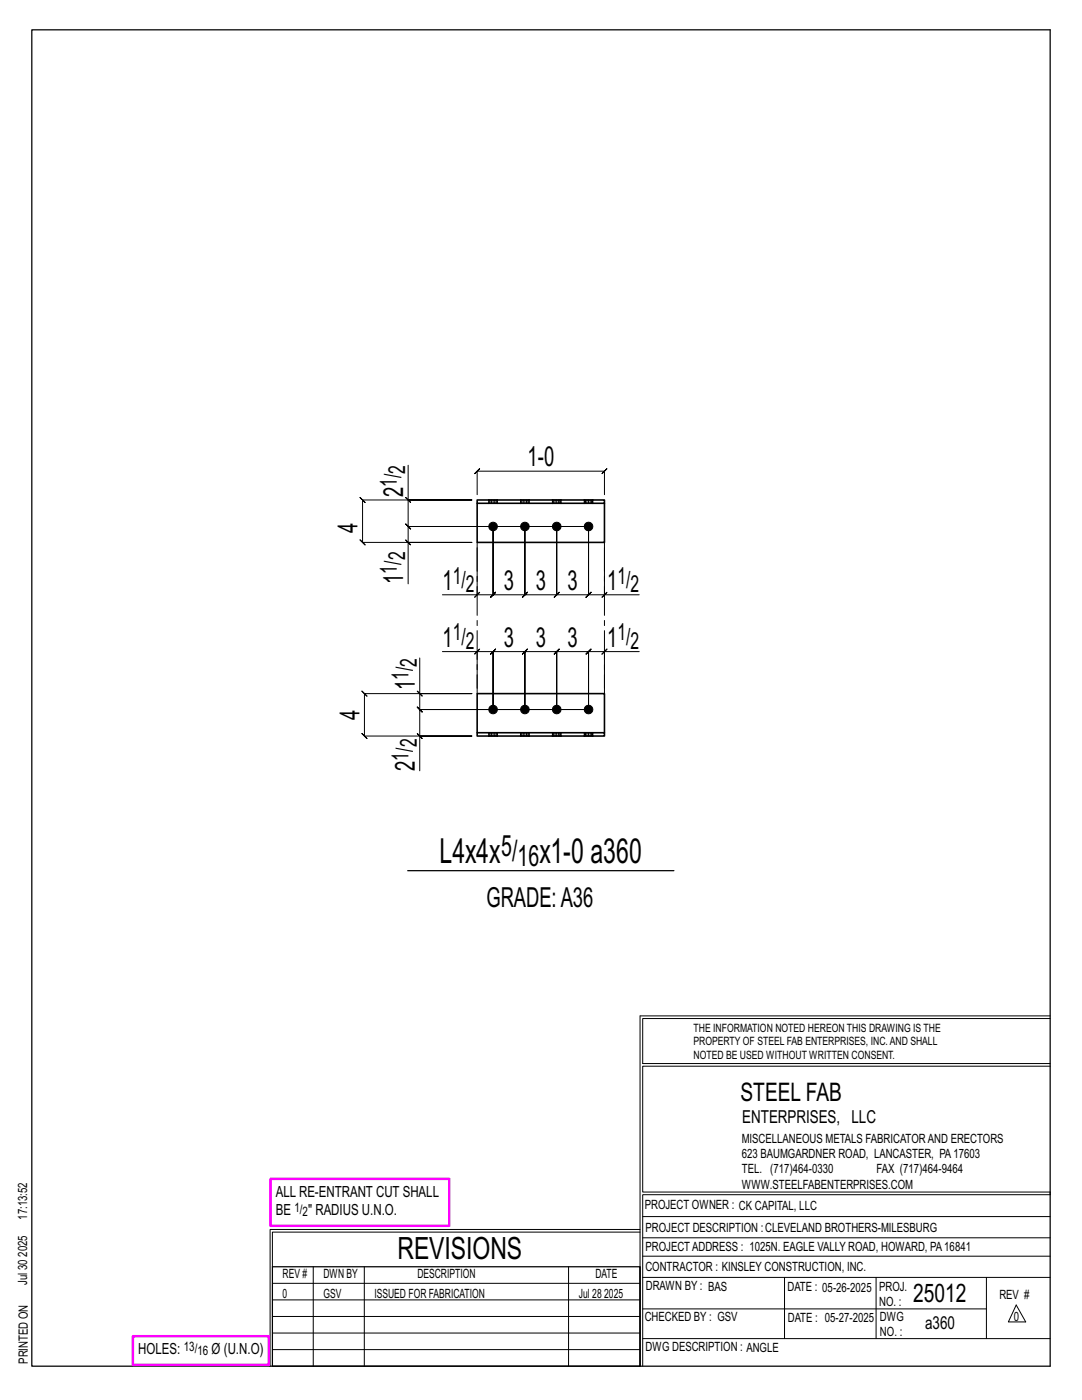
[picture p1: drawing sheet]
<svg xmlns="http://www.w3.org/2000/svg" width="216mm" height="279mm" viewBox="0 0 216 279" stroke-linecap="round" stroke-linejoin="round" font-family="sans-serif">
<g fill="none" stroke="#000" stroke-width=".2">
<path d="M80.9 99.3l1 1zM81.4 92.8v7h12.8h-21.9l-.5-.5 1 1-.5-.5v8.4l-.5-.5 1 1-.5-.5h21.9h-12.8v8.3M81.4 99.8v5.3l-.5-.5 1 1-.5-.5h36M95.2 98.7v-4.7l-.5 .5 1-1-.5 .5h25.4l-.5 .5 1-1-.5 .5v4.7M80.9 107.7l1 1zM94.7 119.2l1-1zM95.2 109.3v9.4h-6.9M117.4 105.1h-36l-.5-.5 1 1-.5-.5v3.1M117.4 105.1v13.6l.5-.5-1 1 .5-.5h-6.3l.5-.5-1 1 .5-.5v-13.6v13.6l.5-.5-1 1 .5-.5h-6.4l.5-.5-1 1 .5-.5v-13.6v13.6l.5-.5-1 1 .5-.5h-6.3l.5-.5-1 1 .5-.5v-13.6v13.6l.5-.5-1 1 .5-.5h-3.2M117.4 105.1v13.6l-.5 .5 1-1-.5 .5h3.2M120.1 119.2l1-1zM120.6 109.3v9.4h6.9"/>
<path d="M83.3 137.9l1 1zM83.8 131.3v7.1h10.4h-21.5l-.5-.5 1 1-.5-.5v8.5l-.5-.5 1 1-.5-.5h21.5h-10.4v6.9M83.8 138.4v3.2l-.5-.5 1 1-.5-.5h33.6M88.3 130h6.9v7.4M94.7 130.5l1-1zM95.2 130h3.2l-.5 .5 1-1-.5 .5v11.6v-11.6l-.5 .5 1-1-.5 .5h6.3l-.5 .5 1-1-.5 .5v11.6v-11.6l-.5 .5 1-1-.5 .5h6.4l-.5 .5 1-1-.5 .5v11.6v-11.6l-.5 .5 1-1-.5 .5h6.3l-.5 .5 1-1-.5 .5v11.6M120.1 130.5l1-1zM120.6 130h-3.2l.5-.5-1 1 .5-.5v11.6M127.5 130h-6.9v7.4M83.3 146.4l1 1zM117.4 141.6h-33.6l-.5-.5 1 1-.5-.5v5.3M127.7 202.7v70"/>
<path d="M127.7 202.7h81.8M209.5 203.3h-81.3v9h81.3M209.5 212.8h-81.3v25.1h81.3v.5h-81.3v34.3M54.4 259.4h73.3M54.4 256.1h73.3M62.5 252.8v19.9M72.7 252.8v19.9M113.4 252.8v19.9M127.7 245.4h-73.8v27.3M127.7 245.9h-73.3v6.9M128.2 242.8h81.3M128.2 254.9h81.3"/>
<path d="M128.2 250.7h81.3M128.2 247h81.3M156.5 254.9v12.2M174.8 254.9v12.2M196.8 254.9v12.2M54.4 269.3h73.3M54.4 266h73.3M54.4 262.7h73.3M128.2 261.2h68.6M128.2 267.1h81.3M202.8 260.4l1.9 3.4h-3.5z"/>
</g>
<path d="M6.3 6h203.2v266.7h-203.2zM81.4 173.8h53.1M54.4 252.8h73.3v19.9h-73.3z" fill="none" stroke="#000" stroke-width=".25"/>
<path d="M54 235.3h35.6v9.3h-35.6zM26.5 266.7h27.1v5.7h-27.1z" fill="none" stroke="#f0f" stroke-width=".5"/>
<g fill="#000" stroke="#000" stroke-width=".2">
<circle cx="98.4" cy="105.1" r=".86"/>
<circle cx="104.7" cy="105.1" r=".86"/>
<circle cx="111.1" cy="105.1" r=".86"/>
<circle cx="117.4" cy="105.1" r=".86"/>
<circle cx="98.4" cy="141.6" r=".86"/>
<circle cx="104.7" cy="141.6" r=".86"/>
<circle cx="111.1" cy="141.6" r=".86"/>
<circle cx="117.4" cy="141.6" r=".86"/>
</g>
<g fill="none" stroke="#000" stroke-width=".32">
<path d="M95.2 99.8h25.4v.6h-25.4zM97.5 99.8h.1M99.2 99.8h.1M103.9 99.8h.1M105.6 99.8h.1M110.2 99.8h.1M111.9 99.8h.1M116.6 99.8h.1M118.3 99.8h.1M95.2 100.4v7.8h25.4v-7.8M97.5 100.4v.1M99.2 100.4v.1"/>
<path d="M103.9 100.4v.1M105.6 100.4v.1M110.2 100.4v.1M111.9 100.4v.1M116.6 100.4v.1M118.3 100.4v.1M95.2 146.2h25.4v.7h-25.4zM95.2 146.2v-7.8h25.4v7.8M97.5 146.2h.1M97.5 146.9h.1M99.2 146.2h.1M99.2 146.9h.1"/>
<path d="M103.9 146.2h.1M103.9 146.9h.1M105.6 146.2h.1M105.6 146.9h.1M110.2 146.2h.1M110.2 146.9h.1M111.9 146.2h.1M111.9 146.9h.1M116.6 146.2h.1M116.6 146.9h.1M118.3 146.2h.1M118.3 146.9h.1"/>
</g>
<g fill="none" stroke="#000" stroke-width=".2" stroke-dasharray="2 1.4">
<path d="M97.5 99.8v.6M97.5 99.8h.1M97.8 99.8h-.2l-.1 .7M98.1 99.8h-.3v.7h-.2M98.4 99.8h.3v.7h-.3zM98.4 99.8h-.3v.7h-.3M98.7 99.8h.3v.7h-.3M99 99.8h.2v.7h-.2M99.2 99.8h.1M103.9 99.8v.6M103.9 99.8h.1M104.1 99.8h-.2v.7"/>
<path d="M104.4 99.8h-.3v.7h-.2M104.7 99.8h.4v.7h-.4zM104.7 99.8h-.3v.7h-.3M105.1 99.8h.2v.7h-.2M105.3 99.8h.2v.7h-.2M105.5 99.8h.1M110.2 99.8v.6M110.2 99.8h.1M110.5 99.8h-.2l-.1 .7M110.8 99.8h-.3v.7h-.2M111.1 99.8h.3v.7h-.3zM111.1 99.8h-.3v.7h-.3"/>
<path d="M111.4 99.8h.3v.7h-.3M111.7 99.8h.2v.7h-.2M111.9 99.8h.1M116.6 99.8v.6M116.6 99.8h.1M116.8 99.8h-.2v.7M117.1 99.8h-.3v.7h-.2M117.4 99.8h.4v.7h-.4zM117.4 99.8h-.3v.7h-.3M117.8 99.8h.2v.7h-.2M118 99.8h.2v.7h-.2M118.2 99.8h.1"/>
<path d="M98.4 100.5h-.3M99.2 100.5h.1M99.2 100.4v-.6M104.7 100.5h-.3M105.6 100.5h-.1M105.6 100.4v-.6M111.1 100.5h-.3M111.9 100.5h.1M111.9 100.4v-.6M117.4 100.5h-.3M118.3 100.5h-.1M118.3 100.4v-.6"/>
<path d="M97.5 146.2h.1M97.5 146.2v.7M97.6 146.9h-.1M97.8 146.9h-.2v-.7h.2M98.1 146.2h.3v.7h-.3zM98.1 146.9h-.3v-.7h.3M98.4 146.9h.3v-.7h.3M98.4 146.2h.3M98.7 146.9h.3v-.7h.2M99 146.9h.2v-.7M99.2 146.9v-.7M99.2 146.9h.1"/>
<path d="M103.9 146.2h.1M103.9 146.2v.7M103.9 146.9h.1M104.1 146.9h-.2v-.7h.2M104.4 146.2h.3v.7h-.3zM104.4 146.9h-.3v-.7h.3M104.7 146.9h.4v-.7h.2M104.7 146.2h.4M105.1 146.9h.2v-.7h.2M105.3 146.9h.2l.1-.7M105.6 146.9v-.7M105.6 146.9h-.1"/>
<path d="M110.2 146.2h.1M110.2 146.2v.7M110.3 146.9h-.1M110.5 146.9h-.2v-.7h.2M110.8 146.2h.3v.7h-.3zM110.8 146.9h-.3v-.7h.3M111.1 146.9h.3v-.7h.3M111.1 146.2h.3M111.4 146.9h.3v-.7h.2M111.7 146.9h.2v-.7M111.9 146.9v-.7M111.9 146.9h.1"/>
<path d="M116.6 146.2h.1M116.6 146.2v.7M116.6 146.9h.1M116.8 146.9h-.2v-.7h.2M117.1 146.2h.3v.7h-.3zM117.1 146.9h-.3v-.7h.3M117.4 146.9h.4v-.7h.2M117.4 146.2h.4M117.8 146.9h.2v-.7h.2M118 146.9h.2l.1-.7M118.3 146.9v-.7M118.3 146.9h-.1"/>
</g>
<path d="M95.2 108.2v30.2M120.6 108.2v30.2" fill="none" stroke="#000" stroke-width=".2" stroke-dasharray="5.8 1 1 1"/>
<g font-size="6.9">
<text x="87.7" y="172.3">L4x4x</text>
<text x="107.6" y="172.3">x1-0 a360</text>
</g>
<text font-size="6.1" x="79.3" y="251.3">REVISIONS</text>
<g font-size="5.9">
<text x="100" y="170.8">5/</text>
<text x="103.3" y="172.8">16</text>
</g>
<g font-size="5.5">
<text x="105.2" y="93">1-0</text>
<text x="80.4" y="99.3" transform="rotate(-90 80.4 99.3)">2</text>
<text x="71.4" y="106.5" transform="rotate(-90 71.4 106.5)">4</text>
<text x="80.4" y="116.5" transform="rotate(-90 80.4 116.5)">1</text>
<text x="88.3" y="117.7">1</text>
<text x="100.5" y="117.7">3</text>
<text x="106.9" y="117.7">3</text>
<text x="113.2" y="117.7">3</text>
<text x="121.1" y="117.7">1</text>
<text x="88.3" y="129.1">1</text>
<text x="100.5" y="129.1">3</text>
<text x="106.9" y="129.1">3</text>
<text x="113.2" y="129.1">3</text>
<text x="121.1" y="129.1">1</text>
<text x="82.8" y="137.7" transform="rotate(-90 82.8 137.7)">1</text>
<text x="71.7" y="143.7" transform="rotate(-90 71.7 143.7)">4</text>
<text x="82.8" y="153.8" transform="rotate(-90 82.8 153.8)">2</text>
<text x="97.1" y="181">GRADE:A36</text>
</g>
<g font-size="5.1">
<text x="147.8" y="219.8">STEEL FAB</text>
<text x="182.2" y="259.9">25012</text>
</g>
<g font-size="4.7">
<text x="80.9" y="94.6" transform="rotate(-90 80.9 94.6)">2</text>
<text x="79.2" y="97.2" transform="rotate(-90 79.2 97.2)">1/</text>
<text x="80.9" y="111.9" transform="rotate(-90 80.9 111.9)">2</text>
<text x="79.2" y="114.5" transform="rotate(-90 79.2 114.5)">1/</text>
<text x="90.3" y="116.5">1/</text>
<text x="92.9" y="118.1">2</text>
<text x="123.2" y="116.5">1/</text>
<text x="125.8" y="118.1">2</text>
<text x="90.3" y="127.8">1/</text>
<text x="92.9" y="129.5">2</text>
<text x="123.2" y="127.8">1/</text>
<text x="125.8" y="129.5">2</text>
<text x="81.5" y="135.7" transform="rotate(-90 81.5 135.7)">1/</text>
<text x="83.2" y="133.1" transform="rotate(-90 83.2 133.1)">2</text>
<text x="83.2" y="149.2" transform="rotate(-90 83.2 149.2)">2</text>
<text x="81.5" y="151.8" transform="rotate(-90 81.5 151.8)">1/</text>
</g>
<g font-size="3.6">
<text x="148.1" y="224.1">ENTERPRISES, LLC</text>
<text x="184.6" y="265.2">a360</text>
</g>
<g font-size="3.1">
<text x="55" y="238.9">ALL RE-ENTRANT CUT SHALL</text>
<text x="55" y="242.5">BE</text>
<text x="61.5" y="242.5">&quot; RADIUS U.N.O.</text>
<text x="27.6" y="270.2">HOLES:</text>
<text x="42.2" y="270.2">Ø (U.N.O)</text>
</g>
<g font-size="2.6">
<text x="58.8" y="241.8">1/</text>
<text x="60.4" y="242.7">2</text>
<text x="36.7" y="269.6">13/</text>
<text x="39.4" y="270.5">16</text>
</g>
<g font-size="2.5">
<text x="148" y="231.2">623 BAUMGARDNER ROAD, LANCASTER, PA17603</text>
<text x="148" y="228.1">MISCELLANEOUS METALS FABRICATORAND ERECTORS</text>
<text x="148" y="237.2">WWW.STEELFABENTERPRISES.COM</text>
<text x="148" y="234.2">TEL. (717)464-0330</text>
<text x="174.9" y="234.2">FAX (717)464-9464</text>
<text x="5.4" y="243.4" transform="rotate(-90 5.4 243.4)">17:13:52</text>
<text x="128.7" y="241.3">PROJECT OWNER : CK CAPITAL, LLC</text>
<text x="128.8" y="246">PROJECT DESCRIPTION :CLEVELAND BROTHERS-MILESBURG</text>
<text x="5.4" y="250.8" transform="rotate(-90 5.4 250.8)">2025</text>
<text x="128.8" y="249.7">PROJECTADDRESS : 1025N. EAGLE VALLY ROAD, HOWARD, PA16841</text>
<text x="5.4" y="256.5" transform="rotate(-90 5.4 256.5)">Jul 30</text>
<text x="56.4" y="255">REV #</text>
<text x="64.5" y="255">DWN BY</text>
<text x="83.3" y="255">DESCRIPTION</text>
<text x="118.8" y="255">DATE</text>
<text x="128.8" y="253.7">CONTRACTOR : KINSLEY CONSTRUCTION, INC.</text>
<text x="128.9" y="257.5">DRAWN BY : BAS</text>
<text x="157.1" y="257.6">DATE : 05-26-2025</text>
<text x="175.4" y="257.7">PROJ.</text>
<text x="56.4" y="259">0</text>
<text x="64.5" y="259">GSV</text>
<text x="74.7" y="259">ISSUED FOR FABRICATION</text>
<text x="115.5" y="259">Jul 28</text>
<text x="120.6" y="259">2025</text>
<text x="128.6" y="263.7">CHECKED BY : GSV</text>
<text x="157.2" y="263.7">DATE : 05-27-2025</text>
<text x="175.4" y="260.7">NO. :</text>
<text x="175.6" y="263.7">DWG</text>
<text x="199.4" y="259.2">REV #</text>
<text x="202.3" y="263.7">0</text>
<text x="128.8" y="269.7">DWG DESCRIPTION : ANGLE</text>
<text x="175.6" y="266.7">NO. :</text>
<text x="5.5" y="272.2" transform="rotate(-90 5.5 272.2)">PRINTED ON</text>
</g>
<g font-size="2.3">
<text x="138.4" y="208.6">PROPERTY OF STEEL FAB ENTERPRISES, INC.AND SHALL</text>
<text x="138.4" y="205.9">THE INFORMATION NOTED HEREON THIS DRAWING IS THE</text>
<text x="138.4" y="211.3">NOTED BE USED WITHOUT WRITTEN CONSENT.</text>
</g>
</svg>
